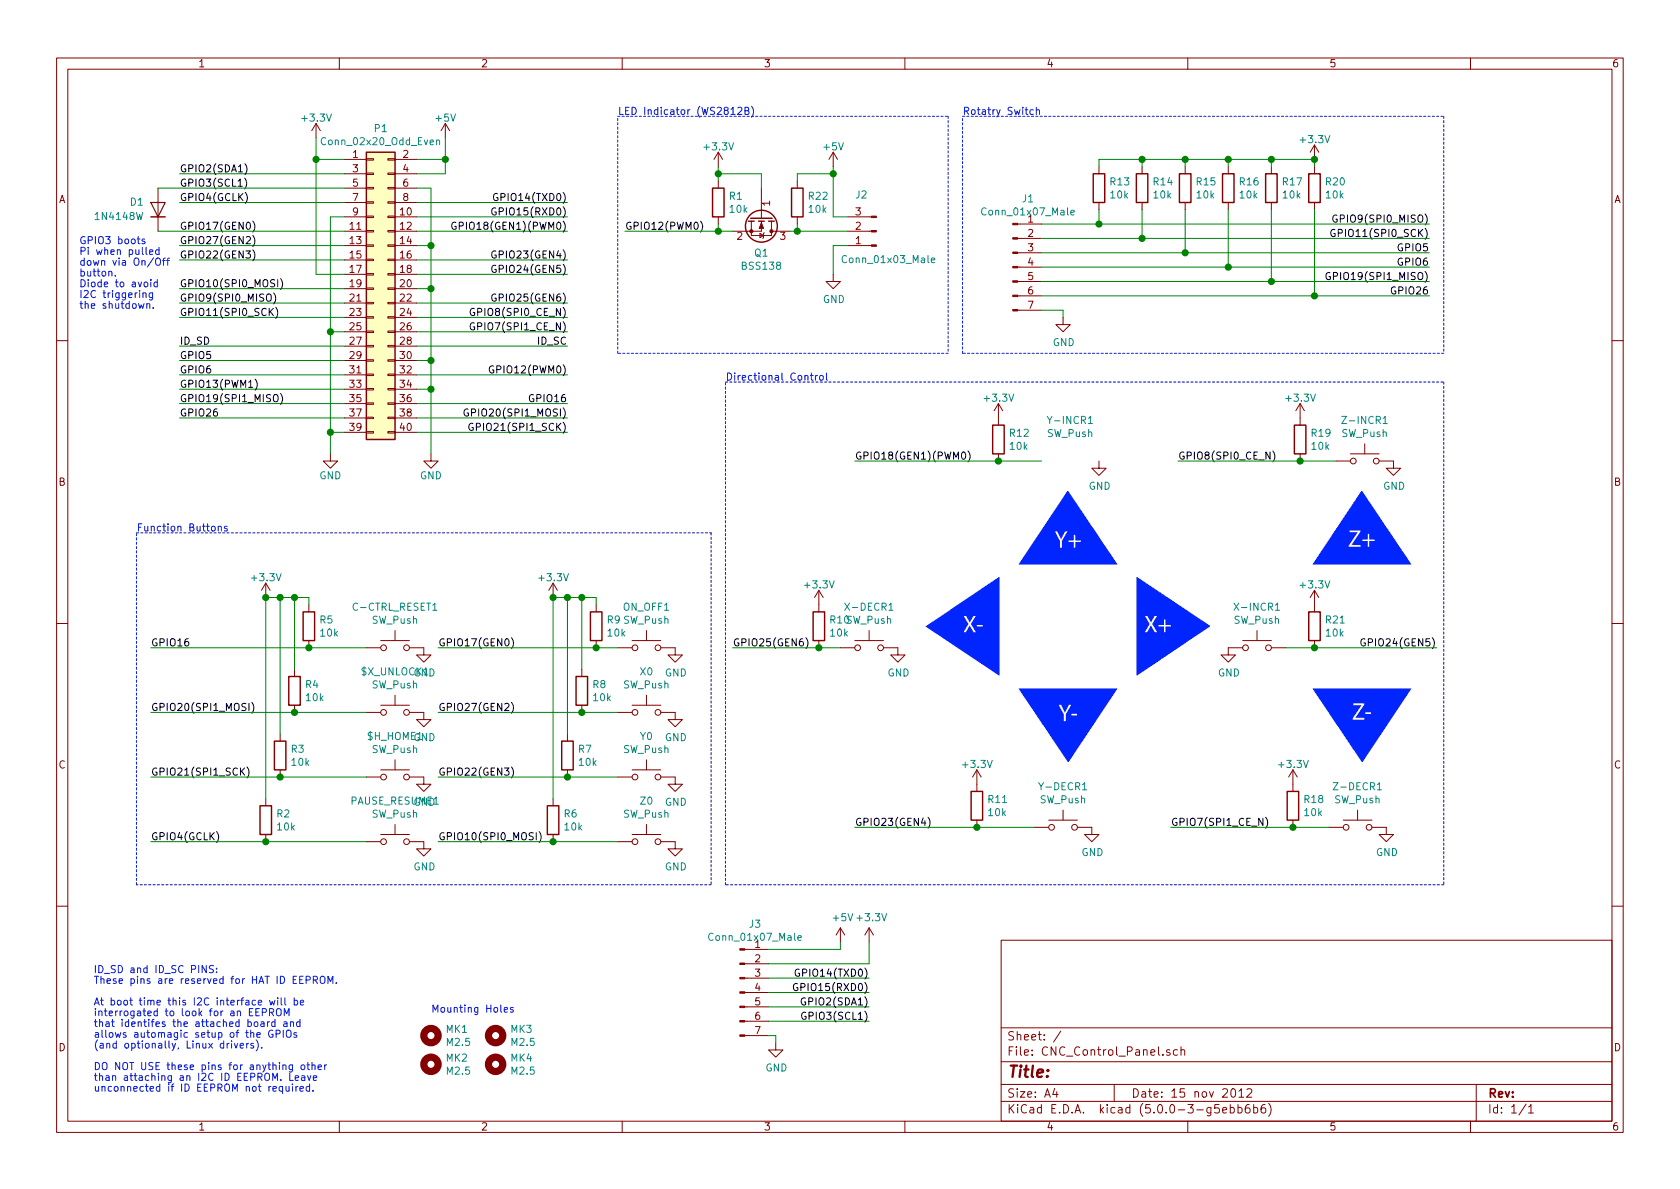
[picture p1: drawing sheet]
EESchema Schematic File Version 4
LIBS:CNC_Control_Panel-cache
EELAYER 28 0
EELAYER END
$Descr A4 11693 8268
encoding utf-8
Sheet 1 1
Title ""
Date "15 nov 2012"
Rev ""
Comp ""
Comment1 ""
Comment2 ""
Comment3 ""
Comment4 ""
$EndDescr
$Comp
L power:+5V #PWR01
U 1 1
P 3100 950
F 0 "#PWR01" H 3100 800 50  0001 C CNN
F 1 "+5V" H 3100 1090 50  0000 C CNN
F 2 "" H 3100 950 50  0000 C CNN
F 3 "" H 3100 950 50  0000 C CNN
	1    3100 950 
	1    0    0    -1  
$EndComp
Wire Wire Line
	3100 950  3100 1100
Wire Wire Line
	3100 1100 2900 1100
Wire Wire Line
	3100 1200 2900 1200
Connection ~ 3100 1100
$Comp
L power:GND #PWR02
U 1 1
P 3000 3150
F 0 "#PWR02" H 3000 2900 50  0001 C CNN
F 1 "GND" H 3000 3000 50  0000 C CNN
F 2 "" H 3000 3150 50  0000 C CNN
F 3 "" H 3000 3150 50  0000 C CNN
	1    3000 3150
	1    0    0    -1  
$EndComp
Wire Wire Line
	3000 1300 3000 1700
Wire Wire Line
	3000 2700 2900 2700
Wire Wire Line
	3000 2500 2900 2500
Connection ~ 3000 2700
Wire Wire Line
	3000 2000 2900 2000
Connection ~ 3000 2500
Wire Wire Line
	3000 1700 2900 1700
Connection ~ 3000 2000
$Comp
L power:GND #PWR03
U 1 1
P 2300 3150
F 0 "#PWR03" H 2300 2900 50  0001 C CNN
F 1 "GND" H 2300 3000 50  0000 C CNN
F 2 "" H 2300 3150 50  0000 C CNN
F 3 "" H 2300 3150 50  0000 C CNN
	1    2300 3150
	1    0    0    -1  
$EndComp
Wire Wire Line
	2300 3000 2400 3000
Wire Wire Line
	2300 1500 2300 2300
Wire Wire Line
	2300 2300 2400 2300
Connection ~ 2300 3000
Connection ~ 2200 1100
Wire Wire Line
	2200 1900 2400 1900
Wire Wire Line
	2200 1100 2400 1100
Wire Wire Line
	2200 950  2200 1100
$Comp
L power:+3.3V #PWR04
U 1 1
P 2200 950
F 0 "#PWR04" H 2200 800 50  0001 C CNN
F 1 "+3.3V" H 2200 1090 50  0000 C CNN
F 2 "" H 2200 950 50  0000 C CNN
F 3 "" H 2200 950 50  0000 C CNN
	1    2200 950 
	1    0    0    -1  
$EndComp
Wire Wire Line
	2300 1500 2400 1500
Connection ~ 2300 2300
Wire Wire Line
	2400 1200 1250 1200
Wire Wire Line
	1250 1400 2400 1400
Wire Wire Line
	1250 1700 2400 1700
Wire Wire Line
	1250 1800 2400 1800
Wire Wire Line
	2400 2000 1250 2000
Wire Wire Line
	1250 2100 2400 2100
Wire Wire Line
	1250 2200 2400 2200
Wire Wire Line
	2400 2400 1250 2400
Wire Wire Line
	1250 2500 2400 2500
Wire Wire Line
	1250 2600 2400 2600
Wire Wire Line
	2400 2700 1250 2700
Wire Wire Line
	1250 2800 2400 2800
Wire Wire Line
	1250 2900 2400 2900
Wire Wire Line
	2900 2800 3950 2800
Wire Wire Line
	2900 2900 3950 2900
Wire Wire Line
	2900 2300 3950 2300
Wire Wire Line
	2900 2400 3950 2400
Wire Wire Line
	2900 2100 3950 2100
Wire Wire Line
	2900 2200 3950 2200
Wire Wire Line
	2900 1800 3950 1800
Wire Wire Line
	2900 1900 3950 1900
Wire Wire Line
	2900 1500 3950 1500
Wire Wire Line
	2900 1600 3950 1600
Wire Wire Line
	2900 1400 3950 1400
Wire Wire Line
	2900 2600 3950 2600
Text Label 1250 1200 0    50   ~ 0
GPIO2(SDA1)
Text Label 1250 1300 0    50   ~ 0
GPIO3(SCL1)
Text Label 1250 1400 0    50   ~ 0
GPIO4(GCLK)
Text Label 1250 1600 0    50   ~ 0
GPIO17(GEN0)
Text Label 1250 1700 0    50   ~ 0
GPIO27(GEN2)
Text Label 1250 1800 0    50   ~ 0
GPIO22(GEN3)
Text Label 1250 2000 0    50   ~ 0
GPIO10(SPI0_MOSI)
Text Label 1250 2100 0    50   ~ 0
GPIO9(SPI0_MISO)
Text Label 1250 2200 0    50   ~ 0
GPIO11(SPI0_SCK)
Text Label 1250 2400 0    50   ~ 0
ID_SD
Text Label 1250 2500 0    50   ~ 0
GPIO5
Text Label 1250 2600 0    50   ~ 0
GPIO6
Text Label 1250 2700 0    50   ~ 0
GPIO13(PWM1)
Text Label 1250 2800 0    50   ~ 0
GPIO19(SPI1_MISO)
Text Label 1250 2900 0    50   ~ 0
GPIO26
Text Label 3950 2900 2    50   ~ 0
GPIO20(SPI1_MOSI)
Text Label 3950 2800 2    50   ~ 0
GPIO16
Text Label 3950 2600 2    50   ~ 0
GPIO12(PWM0)
Text Label 3950 2400 2    50   ~ 0
ID_SC
Text Label 3950 2300 2    50   ~ 0
GPIO7(SPI1_CE_N)
Text Label 3950 2200 2    50   ~ 0
GPIO8(SPI0_CE_N)
Text Label 3950 2100 2    50   ~ 0
GPIO25(GEN6)
Text Label 3950 1900 2    50   ~ 0
GPIO24(GEN5)
Text Label 3950 1800 2    50   ~ 0
GPIO23(GEN4)
Text Label 3950 1600 2    50   ~ 0
GPIO18(GEN1)(PWM0)
Text Label 3950 1500 2    50   ~ 0
GPIO15(RXD0)
Text Label 3950 1400 2    50   ~ 0
GPIO14(TXD0)
Wire Wire Line
	3000 1300 2900 1300
Connection ~ 3000 1700
Text Notes 650  7600 0    50   ~ 0
ID_SD and ID_SC PINS:\nThese pins are reserved for HAT ID EEPROM.\n\nAt boot time this I2C interface will be\ninterrogated to look for an EEPROM\nthat identifes the attached board and\nallows automagic setup of the GPIOs\n(and optionally, Linux drivers).\n\nDO NOT USE these pins for anything other\nthan attaching an I2C ID EEPROM. Leave\nunconnected if ID EEPROM not required.
$Comp
L CNC_Control_Panel-rescue:Mounting_Hole-Mechanical MK1
U 1 1
P 3000 7200
F 0 "MK1" H 3100 7246 50  0000 L CNN
F 1 "M2.5" H 3100 7155 50  0000 L CNN
F 2 "MountingHole:MountingHole_2.7mm_M2.5" H 3000 7200 60  0001 C CNN
F 3 "" H 3000 7200 60  0001 C CNN
	1    3000 7200
	1    0    0    -1  
$EndComp
$Comp
L CNC_Control_Panel-rescue:Mounting_Hole-Mechanical MK3
U 1 1
P 3450 7200
F 0 "MK3" H 3550 7246 50  0000 L CNN
F 1 "M2.5" H 3550 7155 50  0000 L CNN
F 2 "MountingHole:MountingHole_2.7mm_M2.5" H 3450 7200 60  0001 C CNN
F 3 "" H 3450 7200 60  0001 C CNN
	1    3450 7200
	1    0    0    -1  
$EndComp
$Comp
L CNC_Control_Panel-rescue:Mounting_Hole-Mechanical MK2
U 1 1
P 3000 7400
F 0 "MK2" H 3100 7446 50  0000 L CNN
F 1 "M2.5" H 3100 7355 50  0000 L CNN
F 2 "MountingHole:MountingHole_2.7mm_M2.5" H 3000 7400 60  0001 C CNN
F 3 "" H 3000 7400 60  0001 C CNN
	1    3000 7400
	1    0    0    -1  
$EndComp
$Comp
L CNC_Control_Panel-rescue:Mounting_Hole-Mechanical MK4
U 1 1
P 3450 7400
F 0 "MK4" H 3550 7446 50  0000 L CNN
F 1 "M2.5" H 3550 7355 50  0000 L CNN
F 2 "MountingHole:MountingHole_2.7mm_M2.5" H 3450 7400 60  0001 C CNN
F 3 "" H 3450 7400 60  0001 C CNN
	1    3450 7400
	1    0    0    -1  
$EndComp
Text Notes 3000 7050 0    50   ~ 0
Mounting Holes
$Comp
L Connector_Generic:Conn_02x20_Odd_Even P1
U 1 1
P 2600 2000
F 0 "P1" H 2650 3117 50  0000 C CNN
F 1 "Conn_02x20_Odd_Even" H 2650 3026 50  0000 C CNN
F 2 "Connector_PinSocket_2.54mm:PinSocket_2x20_P2.54mm_Vertical" H -2250 1050 50  0001 C CNN
F 3 "" H -2250 1050 50  0001 C CNN
	1    2600 2000
	1    0    0    -1  
$EndComp
Wire Wire Line
	2900 3000 3950 3000
Text Label 3950 3000 2    50   ~ 0
GPIO21(SPI1_SCK)
Wire Wire Line
	3100 1100 3100 1200
Wire Wire Line
	3000 2700 3000 3150
Wire Wire Line
	3000 2500 3000 2700
Wire Wire Line
	3000 2000 3000 2500
Wire Wire Line
	2300 3000 2300 3150
Wire Wire Line
	2200 1100 2200 1900
Wire Wire Line
	2300 2300 2300 3000
Wire Wire Line
	3000 1700 3000 2000
$Comp
L Switch:SW_Push Y-INCR1
U 1 1
P 7450 3200
F 0 "Y-INCR1" H 7450 3485 50  0000 C CNN
F 1 "SW_Push" H 7450 3394 50  0000 C CNN
F 2 "Button_Switch_THT:SW_PUSH_6mm" H 7450 3400 50  0001 C CNN
F 3 "" H 7450 3400 50  0001 C CNN
	1    7450 3200
	1    0    0    -1  
$EndComp
$Comp
L Switch:SW_Push X-DECR1
U 1 1
P 6050 4500
F 0 "X-DECR1" H 6050 4785 50  0000 C CNN
F 1 "SW_Push" H 6050 4694 50  0000 C CNN
F 2 "Button_Switch_THT:SW_PUSH_6mm" H 6050 4700 50  0001 C CNN
F 3 "" H 6050 4700 50  0001 C CNN
	1    6050 4500
	1    0    0    -1  
$EndComp
$Comp
L Switch:SW_Push Y-DECR1
U 1 1
P 7400 5750
F 0 "Y-DECR1" H 7400 6035 50  0000 C CNN
F 1 "SW_Push" H 7400 5944 50  0000 C CNN
F 2 "Button_Switch_THT:SW_PUSH_6mm" H 7400 5950 50  0001 C CNN
F 3 "" H 7400 5950 50  0001 C CNN
	1    7400 5750
	1    0    0    -1  
$EndComp
$Comp
L Switch:SW_Push Z-DECR1
U 1 1
P 9450 5750
F 0 "Z-DECR1" H 9450 6035 50  0000 C CNN
F 1 "SW_Push" H 9450 5944 50  0000 C CNN
F 2 "Button_Switch_THT:SW_PUSH_6mm" H 9450 5950 50  0001 C CNN
F 3 "" H 9450 5950 50  0001 C CNN
	1    9450 5750
	1    0    0    -1  
$EndComp
$Comp
L Switch:SW_Push Z-INCR1
U 1 1
P 9500 3200
F 0 "Z-INCR1" H 9500 3485 50  0000 C CNN
F 1 "SW_Push" H 9500 3394 50  0000 C CNN
F 2 "Button_Switch_THT:SW_PUSH_6mm" H 9500 3400 50  0001 C CNN
F 3 "" H 9500 3400 50  0001 C CNN
	1    9500 3200
	1    0    0    -1  
$EndComp
$Comp
L Switch:SW_Push X-INCR1
U 1 1
P 8750 4500
F 0 "X-INCR1" H 8750 4785 50  0000 C CNN
F 1 "SW_Push" H 8750 4694 50  0000 C CNN
F 2 "Button_Switch_THT:SW_PUSH_6mm" H 8750 4700 50  0001 C CNN
F 3 "" H 8750 4700 50  0001 C CNN
	1    8750 4500
	1    0    0    -1  
$EndComp
$Comp
L Switch:SW_Push C-CTRL_RESET1
U 1 1
P 2750 4500
F 0 "C-CTRL_RESET1" H 2750 4785 50  0000 C CNN
F 1 "SW_Push" H 2750 4694 50  0000 C CNN
F 2 "Button_Switch_THT:SW_PUSH_6mm" H 2750 4700 50  0001 C CNN
F 3 "" H 2750 4700 50  0001 C CNN
	1    2750 4500
	1    0    0    -1  
$EndComp
$Comp
L Switch:SW_Push $X_UNLOCK1
U 1 1
P 2750 4950
F 0 "$X_UNLOCK1" H 2750 5235 50  0000 C CNN
F 1 "SW_Push" H 2750 5144 50  0000 C CNN
F 2 "Button_Switch_THT:SW_PUSH_6mm" H 2750 5150 50  0001 C CNN
F 3 "" H 2750 5150 50  0001 C CNN
	1    2750 4950
	1    0    0    -1  
$EndComp
$Comp
L Switch:SW_Push $H_HOME1
U 1 1
P 2750 5400
F 0 "$H_HOME1" H 2750 5685 50  0000 C CNN
F 1 "SW_Push" H 2750 5594 50  0000 C CNN
F 2 "Button_Switch_THT:SW_PUSH_6mm" H 2750 5600 50  0001 C CNN
F 3 "" H 2750 5600 50  0001 C CNN
	1    2750 5400
	1    0    0    -1  
$EndComp
$Comp
L Switch:SW_Push PAUSE_RESUME1
U 1 1
P 2750 5850
F 0 "PAUSE_RESUME1" H 2750 6135 50  0000 C CNN
F 1 "SW_Push" H 2750 6044 50  0000 C CNN
F 2 "Button_Switch_THT:SW_PUSH_6mm" H 2750 6050 50  0001 C CNN
F 3 "" H 2750 6050 50  0001 C CNN
	1    2750 5850
	1    0    0    -1  
$EndComp
$Comp
L Switch:SW_Push X0
U 1 1
P 4500 4950
F 0 "X0" H 4500 5235 50  0000 C CNN
F 1 "SW_Push" H 4500 5144 50  0000 C CNN
F 2 "Button_Switch_THT:SW_PUSH_6mm" H 4500 5150 50  0001 C CNN
F 3 "" H 4500 5150 50  0001 C CNN
	1    4500 4950
	1    0    0    -1  
$EndComp
$Comp
L Switch:SW_Push Y0
U 1 1
P 4500 5400
F 0 "Y0" H 4500 5685 50  0000 C CNN
F 1 "SW_Push" H 4500 5594 50  0000 C CNN
F 2 "Button_Switch_THT:SW_PUSH_6mm" H 4500 5600 50  0001 C CNN
F 3 "" H 4500 5600 50  0001 C CNN
	1    4500 5400
	1    0    0    -1  
$EndComp
$Comp
L Switch:SW_Push Z0
U 1 1
P 4500 5850
F 0 "Z0" H 4500 6135 50  0000 C CNN
F 1 "SW_Push" H 4500 6044 50  0000 C CNN
F 2 "Button_Switch_THT:SW_PUSH_6mm" H 4500 6050 50  0001 C CNN
F 3 "" H 4500 6050 50  0001 C CNN
	1    4500 5850
	1    0    0    -1  
$EndComp
$Comp
L Switch:SW_Push ON_OFF1
U 1 1
P 4500 4500
F 0 "ON_OFF1" H 4500 4785 50  0000 C CNN
F 1 "SW_Push" H 4500 4694 50  0000 C CNN
F 2 "Button_Switch_THT:SW_PUSH_6mm" H 4500 4700 50  0001 C CNN
F 3 "" H 4500 4700 50  0001 C CNN
	1    4500 4500
	1    0    0    -1  
$EndComp
$Comp
L power:GND #PWR0102
U 1 1
P 6250 4500
F 0 "#PWR0102" H 6250 4250 50  0001 C CNN
F 1 "GND" H 6255 4327 50  0000 C CNN
F 2 "" H 6250 4500 50  0001 C CNN
F 3 "" H 6250 4500 50  0001 C CNN
	1    6250 4500
	1    0    0    -1  
$EndComp
$Comp
L power:GND #PWR0103
U 1 1
P 7650 3200
F 0 "#PWR0103" H 7650 2950 50  0001 C CNN
F 1 "GND" H 7655 3027 50  0000 C CNN
F 2 "" H 7650 3200 50  0001 C CNN
F 3 "" H 7650 3200 50  0001 C CNN
	1    7650 3200
	1    0    0    -1  
$EndComp
$Comp
L power:GND #PWR0104
U 1 1
P 8550 4500
F 0 "#PWR0104" H 8550 4250 50  0001 C CNN
F 1 "GND" H 8555 4327 50  0000 C CNN
F 2 "" H 8550 4500 50  0001 C CNN
F 3 "" H 8550 4500 50  0001 C CNN
	1    8550 4500
	1    0    0    -1  
$EndComp
$Comp
L power:GND #PWR0105
U 1 1
P 7600 5750
F 0 "#PWR0105" H 7600 5500 50  0001 C CNN
F 1 "GND" H 7605 5577 50  0000 C CNN
F 2 "" H 7600 5750 50  0001 C CNN
F 3 "" H 7600 5750 50  0001 C CNN
	1    7600 5750
	1    0    0    -1  
$EndComp
$Comp
L power:GND #PWR0106
U 1 1
P 9650 5750
F 0 "#PWR0106" H 9650 5500 50  0001 C CNN
F 1 "GND" H 9655 5577 50  0000 C CNN
F 2 "" H 9650 5750 50  0001 C CNN
F 3 "" H 9650 5750 50  0001 C CNN
	1    9650 5750
	1    0    0    -1  
$EndComp
$Comp
L power:GND #PWR0107
U 1 1
P 9700 3200
F 0 "#PWR0107" H 9700 2950 50  0001 C CNN
F 1 "GND" H 9705 3027 50  0000 C CNN
F 2 "" H 9700 3200 50  0001 C CNN
F 3 "" H 9700 3200 50  0001 C CNN
	1    9700 3200
	1    0    0    -1  
$EndComp
$Comp
L power:GND #PWR0108
U 1 1
P 2950 4500
F 0 "#PWR0108" H 2950 4250 50  0001 C CNN
F 1 "GND" H 2955 4327 50  0000 C CNN
F 2 "" H 2950 4500 50  0001 C CNN
F 3 "" H 2950 4500 50  0001 C CNN
	1    2950 4500
	1    0    0    -1  
$EndComp
$Comp
L power:GND #PWR0109
U 1 1
P 2950 4950
F 0 "#PWR0109" H 2950 4700 50  0001 C CNN
F 1 "GND" H 2955 4777 50  0000 C CNN
F 2 "" H 2950 4950 50  0001 C CNN
F 3 "" H 2950 4950 50  0001 C CNN
	1    2950 4950
	1    0    0    -1  
$EndComp
$Comp
L power:GND #PWR0110
U 1 1
P 2950 5400
F 0 "#PWR0110" H 2950 5150 50  0001 C CNN
F 1 "GND" H 2955 5227 50  0000 C CNN
F 2 "" H 2950 5400 50  0001 C CNN
F 3 "" H 2950 5400 50  0001 C CNN
	1    2950 5400
	1    0    0    -1  
$EndComp
$Comp
L power:GND #PWR0111
U 1 1
P 2950 5850
F 0 "#PWR0111" H 2950 5600 50  0001 C CNN
F 1 "GND" H 2955 5677 50  0000 C CNN
F 2 "" H 2950 5850 50  0001 C CNN
F 3 "" H 2950 5850 50  0001 C CNN
	1    2950 5850
	1    0    0    -1  
$EndComp
$Comp
L power:GND #PWR0112
U 1 1
P 4700 4500
F 0 "#PWR0112" H 4700 4250 50  0001 C CNN
F 1 "GND" H 4705 4327 50  0000 C CNN
F 2 "" H 4700 4500 50  0001 C CNN
F 3 "" H 4700 4500 50  0001 C CNN
	1    4700 4500
	1    0    0    -1  
$EndComp
$Comp
L power:GND #PWR0113
U 1 1
P 4700 4950
F 0 "#PWR0113" H 4700 4700 50  0001 C CNN
F 1 "GND" H 4705 4777 50  0000 C CNN
F 2 "" H 4700 4950 50  0001 C CNN
F 3 "" H 4700 4950 50  0001 C CNN
	1    4700 4950
	1    0    0    -1  
$EndComp
$Comp
L power:GND #PWR0114
U 1 1
P 4700 5400
F 0 "#PWR0114" H 4700 5150 50  0001 C CNN
F 1 "GND" H 4705 5227 50  0000 C CNN
F 2 "" H 4700 5400 50  0001 C CNN
F 3 "" H 4700 5400 50  0001 C CNN
	1    4700 5400
	1    0    0    -1  
$EndComp
$Comp
L power:GND #PWR0115
U 1 1
P 4700 5850
F 0 "#PWR0115" H 4700 5600 50  0001 C CNN
F 1 "GND" H 4705 5677 50  0000 C CNN
F 2 "" H 4700 5850 50  0001 C CNN
F 3 "" H 4700 5850 50  0001 C CNN
	1    4700 5850
	1    0    0    -1  
$EndComp
Text Label 5950 3200 0    50   ~ 0
GPIO18(GEN1)(PWM0)
Wire Wire Line
	5950 3200 6950 3200
Text Label 5950 5750 0    50   ~ 0
GPIO23(GEN4)
Wire Wire Line
	7200 5750 6800 5750
Text Label 10000 4500 2    50   ~ 0
GPIO24(GEN5)
Text Label 5100 4500 0    50   ~ 0
GPIO25(GEN6)
Wire Wire Line
	5100 4500 5700 4500
Wire Wire Line
	8950 4500 9150 4500
Text Label 8200 3200 0    50   ~ 0
GPIO8(SPI0_CE_N)
Text Label 8150 5750 0    50   ~ 0
GPIO7(SPI1_CE_N)
Wire Wire Line
	8200 3200 9050 3200
Wire Wire Line
	8150 5750 9000 5750
Text Label 4350 1600 0    50   ~ 0
GPIO12(PWM0)
Text Label 1050 4500 0    50   ~ 0
GPIO16
Text Label 1050 4950 0    50   ~ 0
GPIO20(SPI1_MOSI)
Text Label 1050 5400 0    50   ~ 0
GPIO21(SPI1_SCK)
Text Label 1050 5850 0    50   ~ 0
GPIO4(GCLK)
Text Label 3050 4500 0    50   ~ 0
GPIO17(GEN0)
Text Label 3050 4950 0    50   ~ 0
GPIO27(GEN2)
Text Label 3050 5400 0    50   ~ 0
GPIO22(GEN3)
Text Label 3050 5850 0    50   ~ 0
GPIO10(SPI0_MOSI)
Wire Wire Line
	1050 4500 2150 4500
Wire Wire Line
	1050 4950 2050 4950
Wire Wire Line
	1050 5400 1950 5400
Wire Wire Line
	1050 5850 1850 5850
Wire Wire Line
	3050 5400 3950 5400
Wire Wire Line
	3050 5850 3850 5850
$Comp
L Connector:Conn_01x07_Male J1
U 1 1
P 7050 1850
F 0 "J1" H 7156 2328 50  0000 C CNN
F 1 "Conn_01x07_Male" H 7156 2237 50  0000 C CNN
F 2 "Connector_PinHeader_2.54mm:PinHeader_1x07_P2.54mm_Horizontal" H 7050 1850 50  0001 C CNN
F 3 "~" H 7050 1850 50  0001 C CNN
	1    7050 1850
	1    0    0    -1  
$EndComp
$Comp
L power:GND #PWR0116
U 1 1
P 7400 2200
F 0 "#PWR0116" H 7400 1950 50  0001 C CNN
F 1 "GND" H 7405 2027 50  0000 C CNN
F 2 "" H 7400 2200 50  0001 C CNN
F 3 "" H 7400 2200 50  0001 C CNN
	1    7400 2200
	1    0    0    -1  
$EndComp
Wire Wire Line
	7250 2150 7400 2150
Wire Wire Line
	7400 2150 7400 2200
Text Label 9950 1550 2    50   ~ 0
GPIO9(SPI0_MISO)
Text Label 9950 1650 2    50   ~ 0
GPIO11(SPI0_SCK)
Text Label 9950 1750 2    50   ~ 0
GPIO5
Text Label 9950 1850 2    50   ~ 0
GPIO6
Text Label 9950 1950 2    50   ~ 0
GPIO19(SPI1_MISO)
Text Label 9950 2050 2    50   ~ 0
GPIO26
Wire Wire Line
	7250 1550 7650 1550
Wire Wire Line
	9950 1650 7950 1650
Wire Wire Line
	7250 1750 8250 1750
Wire Wire Line
	9950 1950 8850 1950
Wire Wire Line
	7250 2050 9150 2050
Wire Notes Line
	6700 800  10050 800 
Wire Notes Line
	10050 800  10050 2450
Wire Notes Line
	10050 2450 6700 2450
Wire Notes Line
	6700 2450 6700 800 
Wire Notes Line
	4300 800  6600 800 
Wire Notes Line
	6600 800  6600 2450
Wire Notes Line
	6600 2450 4300 2450
Wire Notes Line
	4300 2450 4300 800 
Wire Notes Line
	5050 2650 10050 2650
Wire Notes Line
	10050 2650 10050 6150
Wire Notes Line
	10050 6150 5050 6150
Wire Notes Line
	5050 6150 5050 2650
Wire Notes Line
	950  3700 4950 3700
Wire Notes Line
	4950 3700 4950 6150
Wire Notes Line
	4950 6150 950  6150
Wire Notes Line
	950  6150 950  3700
Text Notes 950  3700 0    50   ~ 0
Function Buttons
Text Notes 4300 800  0    50   ~ 0
LED Indicator (WS2812B)
Text Notes 6700 800  0    50   ~ 0
Rotatry Switch
Text Notes 5050 2650 0    50   ~ 0
Directional Control
$Comp
L Device:R R6
U 1 1
P 3850 5700
F 0 "R6" H 3920 5746 50  0000 L CNN
F 1 "10k" H 3920 5655 50  0000 L CNN
F 2 "Resistor_SMD:R_0805_2012Metric_Pad1.15x1.40mm_HandSolder" V 3780 5700 50  0001 C CNN
F 3 "~" H 3850 5700 50  0001 C CNN
	1    3850 5700
	1    0    0    -1  
$EndComp
$Comp
L Device:R R7
U 1 1
P 3950 5250
F 0 "R7" H 4020 5296 50  0000 L CNN
F 1 "10k" H 4020 5205 50  0000 L CNN
F 2 "Resistor_SMD:R_0805_2012Metric_Pad1.15x1.40mm_HandSolder" V 3880 5250 50  0001 C CNN
F 3 "~" H 3950 5250 50  0001 C CNN
	1    3950 5250
	1    0    0    -1  
$EndComp
$Comp
L Device:R R8
U 1 1
P 4050 4800
F 0 "R8" H 4120 4846 50  0000 L CNN
F 1 "10k" H 4120 4755 50  0000 L CNN
F 2 "Resistor_SMD:R_0805_2012Metric_Pad1.15x1.40mm_HandSolder" V 3980 4800 50  0001 C CNN
F 3 "~" H 4050 4800 50  0001 C CNN
	1    4050 4800
	1    0    0    -1  
$EndComp
Wire Wire Line
	4050 4950 4300 4950
$Comp
L Device:R R9
U 1 1
P 4150 4350
F 0 "R9" H 4220 4396 50  0000 L CNN
F 1 "10k" H 4220 4305 50  0000 L CNN
F 2 "Resistor_SMD:R_0805_2012Metric_Pad1.15x1.40mm_HandSolder" V 4080 4350 50  0001 C CNN
F 3 "~" H 4150 4350 50  0001 C CNN
	1    4150 4350
	1    0    0    -1  
$EndComp
Wire Wire Line
	4150 4500 4300 4500
Connection ~ 3850 5850
Wire Wire Line
	3850 5850 4300 5850
Connection ~ 3950 5400
Wire Wire Line
	3950 5400 4300 5400
Connection ~ 4050 4950
Wire Wire Line
	3050 4950 4050 4950
Connection ~ 4150 4500
Wire Wire Line
	3050 4500 4150 4500
Wire Wire Line
	4150 4200 4150 4150
Wire Wire Line
	4150 4150 4050 4150
Wire Wire Line
	3850 4150 3850 5550
Wire Wire Line
	3950 5100 3950 4150
Connection ~ 3950 4150
Wire Wire Line
	3950 4150 3850 4150
Wire Wire Line
	4050 4650 4050 4150
Connection ~ 4050 4150
Wire Wire Line
	4050 4150 3950 4150
$Comp
L Device:R R2
U 1 1
P 1850 5700
F 0 "R2" H 1920 5746 50  0000 L CNN
F 1 "10k" H 1920 5655 50  0000 L CNN
F 2 "Resistor_SMD:R_0805_2012Metric_Pad1.15x1.40mm_HandSolder" V 1780 5700 50  0001 C CNN
F 3 "~" H 1850 5700 50  0001 C CNN
	1    1850 5700
	1    0    0    -1  
$EndComp
Connection ~ 1850 5850
Wire Wire Line
	1850 5850 2550 5850
$Comp
L Device:R R3
U 1 1
P 1950 5250
F 0 "R3" H 2020 5296 50  0000 L CNN
F 1 "10k" H 2020 5205 50  0000 L CNN
F 2 "Resistor_SMD:R_0805_2012Metric_Pad1.15x1.40mm_HandSolder" V 1880 5250 50  0001 C CNN
F 3 "~" H 1950 5250 50  0001 C CNN
	1    1950 5250
	1    0    0    -1  
$EndComp
Connection ~ 1950 5400
Wire Wire Line
	1950 5400 2550 5400
$Comp
L Device:R R4
U 1 1
P 2050 4800
F 0 "R4" H 2120 4846 50  0000 L CNN
F 1 "10k" H 2120 4755 50  0000 L CNN
F 2 "Resistor_SMD:R_0805_2012Metric_Pad1.15x1.40mm_HandSolder" V 1980 4800 50  0001 C CNN
F 3 "~" H 2050 4800 50  0001 C CNN
	1    2050 4800
	1    0    0    -1  
$EndComp
$Comp
L Device:R R5
U 1 1
P 2150 4350
F 0 "R5" H 2220 4396 50  0000 L CNN
F 1 "10k" H 2220 4305 50  0000 L CNN
F 2 "Resistor_SMD:R_0805_2012Metric_Pad1.15x1.40mm_HandSolder" V 2080 4350 50  0001 C CNN
F 3 "~" H 2150 4350 50  0001 C CNN
	1    2150 4350
	1    0    0    -1  
$EndComp
Wire Wire Line
	1850 5550 1850 4150
Wire Wire Line
	1850 4150 1950 4150
Wire Wire Line
	2150 4150 2150 4200
Wire Wire Line
	2050 4150 2050 4650
Connection ~ 2050 4150
Wire Wire Line
	2050 4150 2150 4150
Wire Wire Line
	1950 5100 1950 4150
Connection ~ 1950 4150
Wire Wire Line
	1950 4150 2050 4150
Connection ~ 2050 4950
Wire Wire Line
	2050 4950 2550 4950
Connection ~ 2150 4500
Wire Wire Line
	2150 4500 2550 4500
$Comp
L power:+3.3V #PWR0117
U 1 1
P 1850 4150
F 0 "#PWR0117" H 1850 4000 50  0001 C CNN
F 1 "+3.3V" H 1850 4290 50  0000 C CNN
F 2 "" H 1850 4150 50  0000 C CNN
F 3 "" H 1850 4150 50  0000 C CNN
	1    1850 4150
	1    0    0    -1  
$EndComp
Connection ~ 1850 4150
$Comp
L power:+3.3V #PWR0118
U 1 1
P 3850 4150
F 0 "#PWR0118" H 3850 4000 50  0001 C CNN
F 1 "+3.3V" H 3850 4290 50  0000 C CNN
F 2 "" H 3850 4150 50  0000 C CNN
F 3 "" H 3850 4150 50  0000 C CNN
	1    3850 4150
	1    0    0    -1  
$EndComp
Connection ~ 3850 4150
$Comp
L Device:R R10
U 1 1
P 5700 4350
F 0 "R10" H 5770 4396 50  0000 L CNN
F 1 "10k" H 5770 4305 50  0000 L CNN
F 2 "Resistor_SMD:R_0805_2012Metric_Pad1.15x1.40mm_HandSolder" V 5630 4350 50  0001 C CNN
F 3 "~" H 5700 4350 50  0001 C CNN
	1    5700 4350
	1    0    0    -1  
$EndComp
Connection ~ 5700 4500
Wire Wire Line
	5700 4500 5850 4500
$Comp
L Device:R R12
U 1 1
P 6950 3050
F 0 "R12" H 7020 3096 50  0000 L CNN
F 1 "10k" H 7020 3005 50  0000 L CNN
F 2 "Resistor_SMD:R_0805_2012Metric_Pad1.15x1.40mm_HandSolder" V 6880 3050 50  0001 C CNN
F 3 "~" H 6950 3050 50  0001 C CNN
	1    6950 3050
	1    0    0    -1  
$EndComp
Connection ~ 6950 3200
Wire Wire Line
	6950 3200 7250 3200
$Comp
L Device:R R19
U 1 1
P 9050 3050
F 0 "R19" H 9120 3096 50  0000 L CNN
F 1 "10k" H 9120 3005 50  0000 L CNN
F 2 "Resistor_SMD:R_0805_2012Metric_Pad1.15x1.40mm_HandSolder" V 8980 3050 50  0001 C CNN
F 3 "~" H 9050 3050 50  0001 C CNN
	1    9050 3050
	1    0    0    -1  
$EndComp
Connection ~ 9050 3200
Wire Wire Line
	9050 3200 9300 3200
$Comp
L Device:R R21
U 1 1
P 9150 4350
F 0 "R21" H 9220 4396 50  0000 L CNN
F 1 "10k" H 9220 4305 50  0000 L CNN
F 2 "Resistor_SMD:R_0805_2012Metric_Pad1.15x1.40mm_HandSolder" V 9080 4350 50  0001 C CNN
F 3 "~" H 9150 4350 50  0001 C CNN
	1    9150 4350
	1    0    0    -1  
$EndComp
Connection ~ 9150 4500
Wire Wire Line
	9150 4500 10000 4500
$Comp
L Device:R R18
U 1 1
P 9000 5600
F 0 "R18" H 9070 5646 50  0000 L CNN
F 1 "10k" H 9070 5555 50  0000 L CNN
F 2 "Resistor_SMD:R_0805_2012Metric_Pad1.15x1.40mm_HandSolder" V 8930 5600 50  0001 C CNN
F 3 "~" H 9000 5600 50  0001 C CNN
	1    9000 5600
	1    0    0    -1  
$EndComp
Connection ~ 9000 5750
Wire Wire Line
	9000 5750 9250 5750
$Comp
L Device:R R11
U 1 1
P 6800 5600
F 0 "R11" H 6870 5646 50  0000 L CNN
F 1 "10k" H 6870 5555 50  0000 L CNN
F 2 "Resistor_SMD:R_0805_2012Metric_Pad1.15x1.40mm_HandSolder" V 6730 5600 50  0001 C CNN
F 3 "~" H 6800 5600 50  0001 C CNN
	1    6800 5600
	1    0    0    -1  
$EndComp
Connection ~ 6800 5750
Wire Wire Line
	6800 5750 5950 5750
$Comp
L Device:R R13
U 1 1
P 7650 1300
F 0 "R13" H 7720 1346 50  0000 L CNN
F 1 "10k" H 7720 1255 50  0000 L CNN
F 2 "Resistor_SMD:R_0805_2012Metric_Pad1.15x1.40mm_HandSolder" V 7580 1300 50  0001 C CNN
F 3 "~" H 7650 1300 50  0001 C CNN
	1    7650 1300
	1    0    0    -1  
$EndComp
$Comp
L Device:R R14
U 1 1
P 7950 1300
F 0 "R14" H 8020 1346 50  0000 L CNN
F 1 "10k" H 8020 1255 50  0000 L CNN
F 2 "Resistor_SMD:R_0805_2012Metric_Pad1.15x1.40mm_HandSolder" V 7880 1300 50  0001 C CNN
F 3 "~" H 7950 1300 50  0001 C CNN
	1    7950 1300
	1    0    0    -1  
$EndComp
$Comp
L Device:R R15
U 1 1
P 8250 1300
F 0 "R15" H 8320 1346 50  0000 L CNN
F 1 "10k" H 8320 1255 50  0000 L CNN
F 2 "Resistor_SMD:R_0805_2012Metric_Pad1.15x1.40mm_HandSolder" V 8180 1300 50  0001 C CNN
F 3 "~" H 8250 1300 50  0001 C CNN
	1    8250 1300
	1    0    0    -1  
$EndComp
$Comp
L Device:R R16
U 1 1
P 8550 1300
F 0 "R16" H 8620 1346 50  0000 L CNN
F 1 "10k" H 8620 1255 50  0000 L CNN
F 2 "Resistor_SMD:R_0805_2012Metric_Pad1.15x1.40mm_HandSolder" V 8480 1300 50  0001 C CNN
F 3 "~" H 8550 1300 50  0001 C CNN
	1    8550 1300
	1    0    0    -1  
$EndComp
$Comp
L Device:R R17
U 1 1
P 8850 1300
F 0 "R17" H 8920 1346 50  0000 L CNN
F 1 "10k" H 8920 1255 50  0000 L CNN
F 2 "Resistor_SMD:R_0805_2012Metric_Pad1.15x1.40mm_HandSolder" V 8780 1300 50  0001 C CNN
F 3 "~" H 8850 1300 50  0001 C CNN
	1    8850 1300
	1    0    0    -1  
$EndComp
$Comp
L Device:R R20
U 1 1
P 9150 1300
F 0 "R20" H 9220 1346 50  0000 L CNN
F 1 "10k" H 9220 1255 50  0000 L CNN
F 2 "Resistor_SMD:R_0805_2012Metric_Pad1.15x1.40mm_HandSolder" V 9080 1300 50  0001 C CNN
F 3 "~" H 9150 1300 50  0001 C CNN
	1    9150 1300
	1    0    0    -1  
$EndComp
Wire Wire Line
	7650 1450 7650 1550
Connection ~ 7650 1550
Wire Wire Line
	7650 1550 9950 1550
Wire Wire Line
	7950 1450 7950 1650
Connection ~ 7950 1650
Wire Wire Line
	7950 1650 7250 1650
Wire Wire Line
	8250 1450 8250 1750
Connection ~ 8250 1750
Wire Wire Line
	8250 1750 9950 1750
Wire Wire Line
	8550 1450 8550 1850
Wire Wire Line
	7250 1850 8550 1850
Connection ~ 8550 1850
Wire Wire Line
	8550 1850 9950 1850
Wire Wire Line
	8850 1450 8850 1950
Connection ~ 8850 1950
Wire Wire Line
	8850 1950 7250 1950
Wire Wire Line
	9150 1450 9150 2050
Connection ~ 9150 2050
Wire Wire Line
	9150 2050 9950 2050
Wire Wire Line
	7650 1150 7650 1100
Wire Wire Line
	7650 1100 7950 1100
Wire Wire Line
	9150 1100 9150 1150
Wire Wire Line
	8850 1150 8850 1100
Connection ~ 8850 1100
Wire Wire Line
	8850 1100 9150 1100
Wire Wire Line
	8550 1150 8550 1100
Connection ~ 8550 1100
Wire Wire Line
	8550 1100 8850 1100
Wire Wire Line
	8250 1150 8250 1100
Connection ~ 8250 1100
Wire Wire Line
	8250 1100 8550 1100
Wire Wire Line
	7950 1150 7950 1100
Connection ~ 7950 1100
Wire Wire Line
	7950 1100 8250 1100
$Comp
L power:+3.3V #PWR0119
U 1 1
P 9150 1100
F 0 "#PWR0119" H 9150 950 50  0001 C CNN
F 1 "+3.3V" H 9150 1240 50  0000 C CNN
F 2 "" H 9150 1100 50  0000 C CNN
F 3 "" H 9150 1100 50  0000 C CNN
	1    9150 1100
	1    0    0    -1  
$EndComp
Connection ~ 9150 1100
$Comp
L power:+3.3V #PWR0120
U 1 1
P 6950 2900
F 0 "#PWR0120" H 6950 2750 50  0001 C CNN
F 1 "+3.3V" H 6950 3040 50  0000 C CNN
F 2 "" H 6950 2900 50  0000 C CNN
F 3 "" H 6950 2900 50  0000 C CNN
	1    6950 2900
	1    0    0    -1  
$EndComp
$Comp
L power:+3.3V #PWR0121
U 1 1
P 9050 2900
F 0 "#PWR0121" H 9050 2750 50  0001 C CNN
F 1 "+3.3V" H 9050 3040 50  0000 C CNN
F 2 "" H 9050 2900 50  0000 C CNN
F 3 "" H 9050 2900 50  0000 C CNN
	1    9050 2900
	1    0    0    -1  
$EndComp
$Comp
L power:+3.3V #PWR0122
U 1 1
P 9150 4200
F 0 "#PWR0122" H 9150 4050 50  0001 C CNN
F 1 "+3.3V" H 9150 4340 50  0000 C CNN
F 2 "" H 9150 4200 50  0000 C CNN
F 3 "" H 9150 4200 50  0000 C CNN
	1    9150 4200
	1    0    0    -1  
$EndComp
$Comp
L power:+3.3V #PWR0123
U 1 1
P 5700 4200
F 0 "#PWR0123" H 5700 4050 50  0001 C CNN
F 1 "+3.3V" H 5700 4340 50  0000 C CNN
F 2 "" H 5700 4200 50  0000 C CNN
F 3 "" H 5700 4200 50  0000 C CNN
	1    5700 4200
	1    0    0    -1  
$EndComp
$Comp
L power:+3.3V #PWR0124
U 1 1
P 6800 5450
F 0 "#PWR0124" H 6800 5300 50  0001 C CNN
F 1 "+3.3V" H 6800 5590 50  0000 C CNN
F 2 "" H 6800 5450 50  0000 C CNN
F 3 "" H 6800 5450 50  0000 C CNN
	1    6800 5450
	1    0    0    -1  
$EndComp
$Comp
L power:+3.3V #PWR0125
U 1 1
P 9000 5450
F 0 "#PWR0125" H 9000 5300 50  0001 C CNN
F 1 "+3.3V" H 9000 5590 50  0000 C CNN
F 2 "" H 9000 5450 50  0000 C CNN
F 3 "" H 9000 5450 50  0000 C CNN
	1    9000 5450
	1    0    0    -1  
$EndComp
$Comp
L power:GND #PWR0101
U 1 1
P 5800 1900
F 0 "#PWR0101" H 5800 1650 50  0001 C CNN
F 1 "GND" H 5805 1727 50  0000 C CNN
F 2 "" H 5800 1900 50  0001 C CNN
F 3 "" H 5800 1900 50  0001 C CNN
	1    5800 1900
	1    0    0    -1  
$EndComp
$Comp
L Connector:Conn_01x03_Male J2
U 1 1
P 6100 1600
F 0 "J2" H 6250 1350 50  0000 R CNN
F 1 "Conn_01x03_Male" H 6350 1800 50  0000 R CNN
F 2 "Connector_PinHeader_2.54mm:PinHeader_1x03_P2.54mm_Horizontal" H 6100 1600 50  0001 C CNN
F 3 "~" H 6100 1600 50  0001 C CNN
	1    6100 1600
	-1   0    0    1   
$EndComp
$Comp
L power:+5V #PWR0126
U 1 1
P 5800 1150
F 0 "#PWR0126" H 5800 1000 50  0001 C CNN
F 1 "+5V" H 5800 1290 50  0000 C CNN
F 2 "" H 5800 1150 50  0000 C CNN
F 3 "" H 5800 1150 50  0000 C CNN
	1    5800 1150
	1    0    0    -1  
$EndComp
Wire Wire Line
	5800 1900 5800 1700
Wire Wire Line
	5800 1700 5900 1700
Wire Wire Line
	5900 1500 5800 1500
Wire Wire Line
	5800 1500 5800 1200
$Comp
L Transistor_FET:BSS138 Q1
U 1 1
P 5300 1500
F 0 "Q1" V 5550 1500 50  0000 C CNN
F 1 "BSS138" V 5641 1500 50  0000 C CNN
F 2 "Package_TO_SOT_SMD:SOT-23" H 5500 1425 50  0001 L CIN
F 3 "https://www.fairchildsemi.com/datasheets/BS/BSS138.pdf" H 5300 1500 50  0001 L CNN
	1    5300 1500
	0    1    1    0   
$EndComp
$Comp
L Device:R R22
U 1 1
P 5550 1400
F 0 "R22" H 5620 1446 50  0000 L CNN
F 1 "10k" H 5620 1355 50  0000 L CNN
F 2 "Resistor_SMD:R_0805_2012Metric_Pad1.15x1.40mm_HandSolder" V 5480 1400 50  0001 C CNN
F 3 "~" H 5550 1400 50  0001 C CNN
	1    5550 1400
	1    0    0    -1  
$EndComp
Wire Wire Line
	5550 1250 5550 1200
Wire Wire Line
	5550 1200 5800 1200
Connection ~ 5800 1200
Wire Wire Line
	5800 1200 5800 1150
Wire Wire Line
	5550 1550 5550 1600
Wire Wire Line
	5550 1600 5500 1600
Wire Wire Line
	5550 1600 5900 1600
Connection ~ 5550 1600
Wire Wire Line
	5100 1600 5000 1600
$Comp
L Device:R R1
U 1 1
P 5000 1400
F 0 "R1" H 5070 1446 50  0000 L CNN
F 1 "10k" H 5070 1355 50  0000 L CNN
F 2 "Resistor_SMD:R_0805_2012Metric_Pad1.15x1.40mm_HandSolder" V 4930 1400 50  0001 C CNN
F 3 "~" H 5000 1400 50  0001 C CNN
	1    5000 1400
	1    0    0    -1  
$EndComp
$Comp
L power:+3.3V #PWR0127
U 1 1
P 5000 1150
F 0 "#PWR0127" H 5000 1000 50  0001 C CNN
F 1 "+3.3V" H 5000 1290 50  0000 C CNN
F 2 "" H 5000 1150 50  0000 C CNN
F 3 "" H 5000 1150 50  0000 C CNN
	1    5000 1150
	1    0    0    -1  
$EndComp
Wire Wire Line
	5000 1250 5000 1200
Wire Wire Line
	5000 1200 5300 1200
Wire Wire Line
	5300 1200 5300 1300
Connection ~ 5000 1200
Wire Wire Line
	5000 1200 5000 1150
Wire Wire Line
	5000 1550 5000 1600
Connection ~ 5000 1600
Wire Wire Line
	5000 1600 4350 1600
$Comp
L Diode:1N4148W D1
U 1 1
P 1100 1450
F 0 "D1" V 1150 1650 50  0000 R CNN
F 1 "1N4148W" V 1050 1900 50  0000 R CNN
F 2 "Diode_SMD:D_SOD-123" H 1100 1275 50  0001 C CNN
F 3 "https://www.vishay.com/docs/85748/1n4148w.pdf" H 1100 1450 50  0001 C CNN
	1    1100 1450
	0    -1   -1   0   
$EndComp
Wire Wire Line
	1100 1300 2400 1300
Wire Wire Line
	1100 1600 2400 1600
Text Notes 550  2150 0    50   ~ 0
GPIO3 boots\nPi when pulled\ndown via On/Off\nbutton.\nDiode to avoid \nI2C triggering \nthe shutdown.
$Comp
L Connector:Conn_01x07_Male J3
U 1 1
P 5150 6900
F 0 "J3" H 5256 7378 50  0000 C CNN
F 1 "Conn_01x07_Male" H 5256 7287 50  0000 C CNN
F 2 "Connector_PinHeader_2.54mm:PinHeader_1x07_P2.54mm_Horizontal" H 5150 6900 50  0001 C CNN
F 3 "~" H 5150 6900 50  0001 C CNN
	1    5150 6900
	1    0    0    -1  
$EndComp
$Comp
L power:GND #PWR0128
U 1 1
P 5400 7250
F 0 "#PWR0128" H 5400 7000 50  0001 C CNN
F 1 "GND" H 5405 7077 50  0000 C CNN
F 2 "" H 5400 7250 50  0001 C CNN
F 3 "" H 5400 7250 50  0001 C CNN
	1    5400 7250
	1    0    0    -1  
$EndComp
$Comp
L power:+3.3V #PWR0129
U 1 1
P 6050 6550
F 0 "#PWR0129" H 6050 6400 50  0001 C CNN
F 1 "+3.3V" H 6065 6723 50  0000 C CNN
F 2 "" H 6050 6550 50  0001 C CNN
F 3 "" H 6050 6550 50  0001 C CNN
	1    6050 6550
	1    0    0    -1  
$EndComp
$Comp
L power:+5V #PWR0130
U 1 1
P 5850 6550
F 0 "#PWR0130" H 5850 6400 50  0001 C CNN
F 1 "+5V" H 5865 6723 50  0000 C CNN
F 2 "" H 5850 6550 50  0001 C CNN
F 3 "" H 5850 6550 50  0001 C CNN
	1    5850 6550
	1    0    0    -1  
$EndComp
Wire Wire Line
	5350 6600 5850 6600
Wire Wire Line
	5850 6600 5850 6550
Wire Wire Line
	5350 6700 6050 6700
Wire Wire Line
	6050 6700 6050 6550
Wire Wire Line
	5350 7200 5400 7200
Wire Wire Line
	5400 7200 5400 7250
Wire Wire Line
	5350 6800 6050 6800
Wire Wire Line
	5350 6900 6050 6900
Wire Wire Line
	5350 7000 6050 7000
Wire Wire Line
	5350 7100 6050 7100
Text Label 6050 6800 2    50   ~ 0
GPIO14(TXD0)
Text Label 6050 6900 2    50   ~ 0
GPIO15(RXD0)
Text Label 6050 7000 2    50   ~ 0
GPIO2(SDA1)
Text Label 6050 7100 2    50   ~ 0
GPIO3(SCL1)
$EndSCHEMATC
